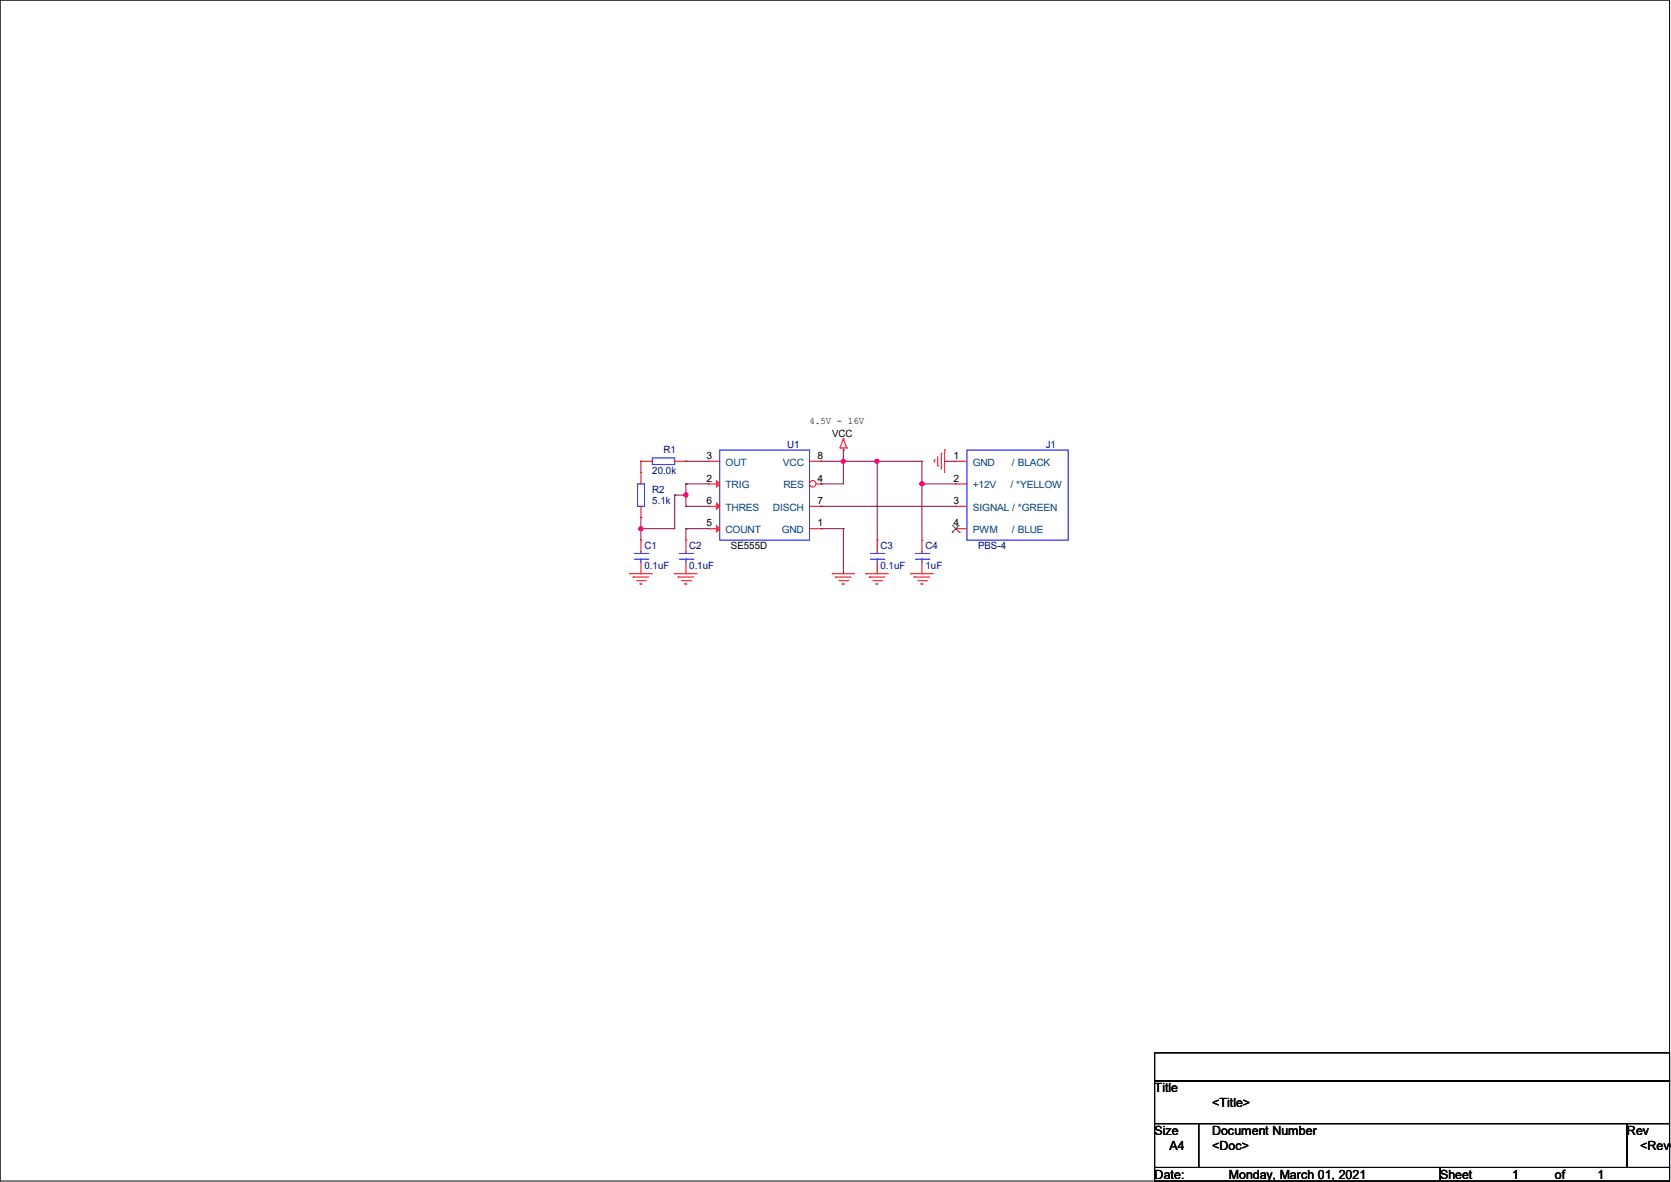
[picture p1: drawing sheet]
# OrCAD Capture schematic FanEmu.DSN
size A4

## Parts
C1  0.1uF  [CAPC2012X130N]
C2  0.1uF  [CAPC2012X130N]
C3  0.1uF  [CAPC2012X130N]
C4  1uF  [CAPC2012X130N]
J1  PBS-4  [PLS-4]
R1  20.0k  [RESC2013X50N]
R2  5.1k  [RESC2013X50N]
U1  LMC555CM  [SOIC127P600X175-8N]

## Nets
GND: C1.2 C2.2 C3.2 C4.2 J1.1(GND______/_BLACK) U1.1(GND)
VCC: C3.1 C4.1 J1.2(+12V_____/_*YELLOW) U1.4(RES) U1.8(VCC)
N00233: C2.1 U1.5(COUNT)
N00307: C1.1 R2.1 U1.2(TRIG) U1.6(THRES)
N00405: R1.1 U1.3(OUT)
N00409: R1.2 R2.2
N00863: J1.3(SIGNAL_/_*GREEN) U1.7(DISCH)

Not connected (* = marked no-connect by the designer): J1 4(PWM_____/_BLUE)*

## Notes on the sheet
- 4.5V - 16V
